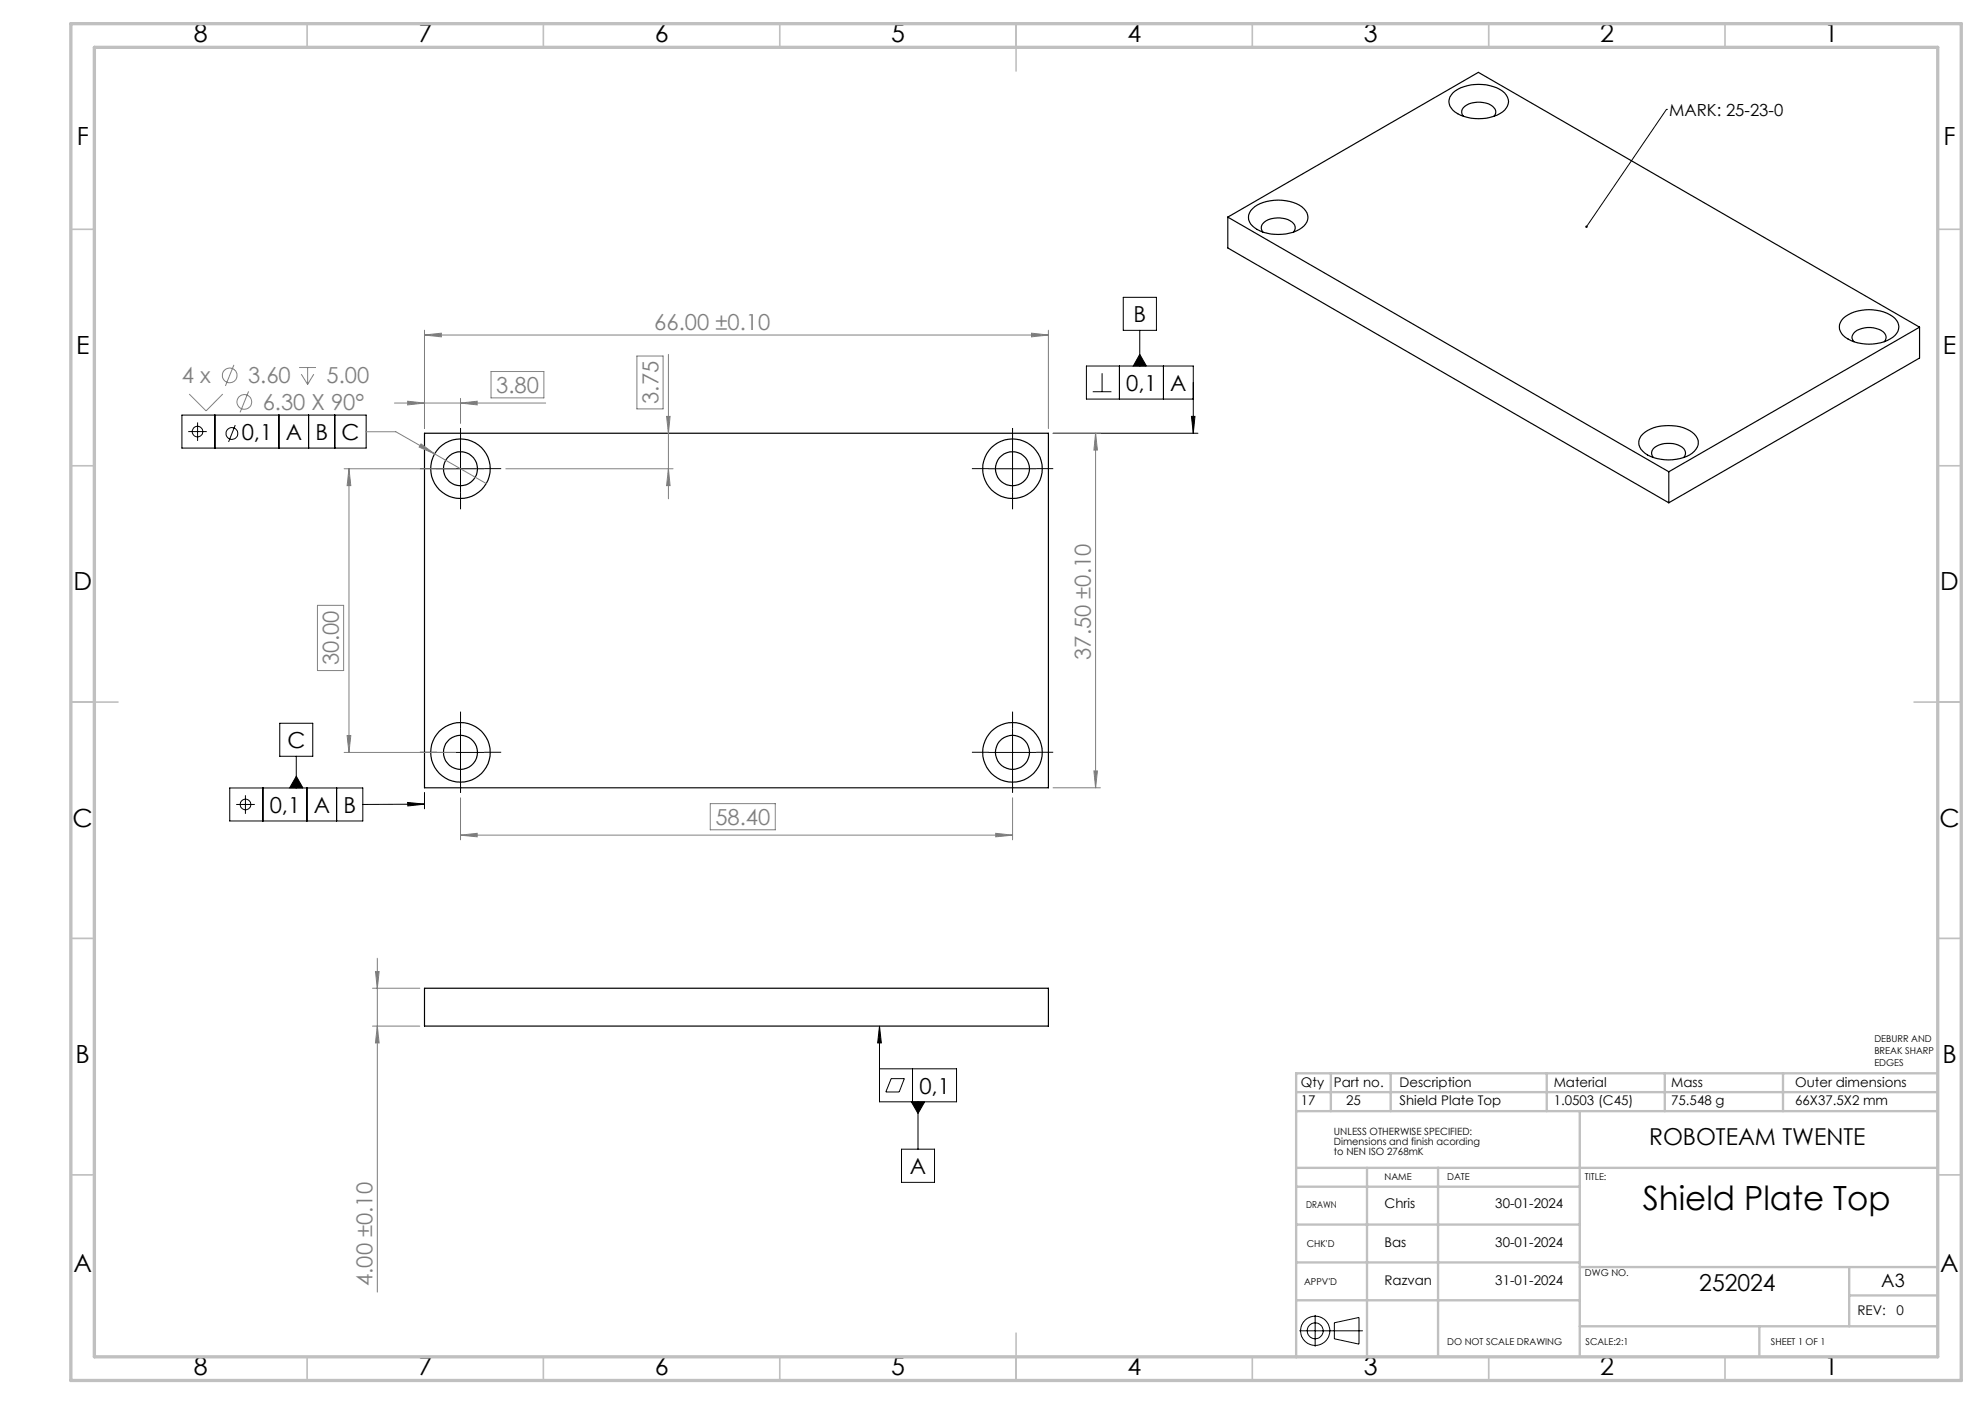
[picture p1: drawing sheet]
<svg xmlns="http://www.w3.org/2000/svg" width="420mm" height="297mm" viewBox="0 0 420 297" stroke-linecap="round" stroke-linejoin="round" font-family="sans-serif">
<g fill="none" stroke="#000" stroke-width=".25">
<path d="M307.4 19.6a9.2 9.2 0 0 1 10.9 0 2.64 2.64 0 0 1-1 4.5 9.4 9.4 0 0 1-9.9-.8 2.41 2.41 0 0 1 0-3.7zM309.6 24.6a1.46 1.46 0 0 1 .7-2.4 5.2 5.2 0 0 1 5.8 .6 1.25 1.25 0 0 1 0 1.8M259.8 45.9l93.3 53.9M259.8 45.9l53-30.6 93.4 53.9M259.8 45.9v6.6l93.3 53.9M265 44.2a8.8 8.8 0 0 1 7.9-1.6 4.4 4.4 0 0 1 3.9 3.4 3.9 3.9 0 0 1-3.2 3.1 9.2 9.2 0 0 1-8.6-1.3 2.37 2.37 0 0 1 0-3.6zM267.2 49.1a1.5 1.5 0 0 1 .7-2.4 5.2 5.2 0 0 1 5.8 .6 1.34 1.34 0 0 1 0 1.8M390 67.3a9.1 9.1 0 0 1 10.9 0 2.61 2.61 0 0 1-1 4.4 9.2 9.2 0 0 1-9.9-.7 2.44 2.44 0 0 1 0-3.7zM392.3 72.3a1.46 1.46 0 0 1 .6-2.4 5.2 5.2 0 0 1 5.8 .6 1.34 1.34 0 0 1 0 1.8M406.2 69.2l-53.1 30.6M406.2 69.2v6.5l-53.1 30.7M89.8 91.6h132v75h-132z"/>
<path d="M347.6 91.8a9.2 9.2 0 0 1 10.9 0 2.49 2.49 0 0 1-.5 4.1 9.5 9.5 0 0 1-9.9 0 2.48 2.48 0 0 1-.5-4.1zM349.8 96.8a1.47 1.47 0 0 1 .7-2.4 5.3 5.3 0 0 1 5.8 .6 1.34 1.34 0 0 1 0 1.8M353.1 99.8v6.6M89.8 209.1h132v8h-132z"/>
<circle cx="97.4" cy="99.1" r="6.3"/>
<circle cx="97.4" cy="99.2" r="3.6"/>
<circle cx="214.2" cy="99.1" r="6.3"/>
<circle cx="214.2" cy="99.2" r="3.6"/>
<circle cx="97.4" cy="159.2" r="6.3"/>
<circle cx="97.4" cy="159.2" r="3.6"/>
<circle cx="214.2" cy="159.2" r="6.3"/>
<circle cx="214.2" cy="159.2" r="3.6"/>
</g>
<g fill="none" stroke="#808080" stroke-width=".21">
<path d="M49.5 77.2l-1.8 4.4M63.3 77.7h3.6M63.7 79.2l1.4 2.1M65.1 77.7v3.6M66.4 79.2l-1.3 2.1M89.8 70.9l3.6-.4v.8zM89.8 69.8v20.9M89.8 70.9h132M103.9 78.6h11.2v5.6h-11.2zM134.8 75.3h5.5v11.2h-5.5zM141.4 75v30.5M218.3 70.5l3.5 .4-3.5 .4z"/>
<path d="M221.8 69.8v20.9M40 83.4l3.6 3.5 3.5-3.5M52.6 82.8l-1.8 4.4M72.8 99.2h23.6M73.8 99.2v60M73.8 99.2l.4 3.5h-.8zM77.4 91.3h6.3l19.2 11M83.5 85.3h32M86.3 84.9l3.5 .4-3.5 .4zM89.1 93.9l2.9 2.1-3.3-1.4zM97.4 85.3l3.6-.4v.8zM97.4 84.3v5.3"/>
<path d="M107 99.2h35.4M141 88.1h.8l-.4 3.5zM141.4 99.2l.4 3.5h-.8zM222.8 91.6h10M231.8 91.6l.4 3.6h-.7zM231.8 91.6v75M67.2 128.1h5.5v13.7h-5.5zM72.8 159.2h23.6M73.4 155.6h.8l-.4 3.6zM97.4 176.7l3.6-.4v.7zM97.4 168.8v8.9M97.4 176.7h116.8"/>
<path d="M150.3 170h13.7v5.5h-13.7zM210.7 176.3l3.5 .4-3.5 .3zM214.2 168.8v8.9M222.8 166.6h10M231.5 163.1h.7l-.4 3.5zM78.8 217.1h10M78.8 209.1h10M79.4 205.5h.8l-.4 3.6zM79.8 217.1l.4 3.5h-.8zM79.8 202.7v70.6"/>
<circle cx="48.6" cy="79.4" r="1.56"/>
<circle cx="51.7" cy="85" r="1.56"/>
</g>
<g fill="none" stroke="#000" stroke-width=".21">
<path d="M352.6 23.1h.1M352.6 23.1l-16.9 24.9M233.2 78.9v4M236.9 77.4v7M237.7 62.9h7v7h-7zM241.2 69.9v7.5M241.2 75l1.4 2.4h-2.8zM246.2 77.4v7M38.5 87.8h39v7h-39zM39.8 91.3h3.9M41.8 89.4v3.9M45.5 87.8v7"/>
<path d="M49.8 89.9l-1.4 3.6M59 87.8v7M65.3 87.8v7M70.8 87.8v7M92.4 99.2h10M97.4 94.2v9.9M209.2 99.2h10M214.2 94.2v9.9M222.8 91.6h30.7M231.2 82.9h4M252.1 88.1h.7l-.3 3.5zM252.5 84.4h-22.6v-7h22.6v14.2"/>
<path d="M59.2 153h7v7h-7zM62.7 160v6.7M92.4 159.2h10M97.4 154.2v9.9M209.2 159.2h10M214.2 154.2v9.9M48.6 166.7h28.2v7h-28.2zM50 170.2h3.9M51.9 168.2v4M55.6 166.7v7M62.7 164.2l1.4 2.5h-2.8zM64.9 166.7v7"/>
<path d="M71.2 166.7v7M86.3 169.8l3.5 .3-3.5 .4zM89.8 170.1l-13 .1M89.8 167.6v3.5M186.1 217.1v16h16.3v-7h-16.3M186.1 217.1l.4 3.5h-.8zM188.6 228.2h2.7l-1 2.8h-2.9zM192.8 233.1h2.9l-1.5 2.4zM193.1 226.1v7M194.2 233.1v10M190.7 243.1h7v7h-7zM278.3 278.2v6.7"/>
<path d="M282.3 279.8l5.2-1.1v5.6l-5.2-1.1zM274.9 281.5h13.5"/>
<circle cx="41.8" cy="91.3" r="1.12"/>
<circle cx="49.1" cy="91.7" r="1.25"/>
<circle cx="51.9" cy="170.2" r="1.12"/>
<circle cx="278.3" cy="281.5" r="3.1"/>
<circle cx="278.3" cy="281.5" r="1.68"/>
</g>
<g fill="none" stroke="#000" stroke-width=".21" stroke-dasharray="15.2 1.3 1.3 1.3" stroke-linecap="butt">
<path d="M92.4 99.1h-3.6M97.4 94.1v-3.6M102.4 99.1h3.6M209.2 99.1h-3.6M214.2 94.1v-3.6M219.2 99.1h3.6M97.4 104.1v3.6M214.2 104.1v3.6M92.4 159.1h-3.6M97.4 154.1v-3.6M102.4 159.1h3.6M209.2 159.1h-3.6"/>
<path d="M214.2 154.1v-3.6M219.2 159.1h3.6M97.4 164.1v3.6M214.2 164.1v3.6"/>
</g>
<g fill="none" stroke="#c0c0c0" stroke-width=".35">
<path d="M65 5v5M115 5v5M165 5v5M215 5v10M265 5v5M315 5v5M365 5v5M15 48.5h5M410 48.5h5M15 98.5h5M410 98.5h5M15 148.5h10"/>
<path d="M405 148.5h10M15 198.5h5M410 198.5h5M15 248.5h5M410 248.5h5M65 287v5M115 287v5M165 287v5M215 282v10M265 287v5M315 287v5M365 287v5"/>
</g>
<g fill="none" stroke="#c0c0c0" stroke-width=".5">
<path d="M274.2 231h135.8M274.2 235.1h135.8M281.6 227v8.1M294.3 227v8.1M327.3 227v8.1M334.3 235.1v51.9M352.2 227v8.1M377.3 227v8.1M410 227h-135.8v60.2M274.2 247h135.8M274.2 251h60.1M274.2 259h60.1"/>
<path d="M289.2 247v40M304.3 247v40M274.2 267h60.1M274.2 275.1h60.1M334.3 268h75.7M391.3 268v12.6M391.3 274h18.7M334.3 280.6h75.7M372.3 280.6v6.4"/>
</g>
<path d="M15 5h400v287h-400zM20 10h390v277h-390z" fill="none" stroke="#c0c0c0" stroke-width=".7"/>
<g fill="#000">
<path d="M335.5 47.8a.26 .26 0 0 1 .4 0 .26 .26 0 0 1 0 .3 .26 .26 0 0 1-.4 .1l.2-.2-.2 .2z"/>
<path d="M252.1 88.1h.7l-.3 3.5zM86.3 169.8l3.5 .3-3.5 .4zM241.2 75l1.4 2.4h-2.8zM62.7 164.2l1.4 2.5h-2.8zM186.1 217.1l.4 3.5h-.8zM192.8 233.1l1.4 2.4 1.5-2.4z"/>
</g>
<g fill="#808080">
<path d="M218.3 70.5l3.5 .4-3.5 .4zM89.8 70.9l3.6-.4v.8zM97.4 85.3l3.6-.4v.8zM86.3 84.9l3.5 .4-3.5 .4z"/>
<path d="M89.1 93.9l-.4 .7 3.3 1.4zM97.4 176.7l3.6-.4v.7zM210.7 176.3l3.5 .4-3.5 .3z"/>
<path d="M141.4 99.2l.4 3.5h-.8zM141 88.1h.8l-.4 3.5zM79.8 217.1l.4 3.5h-.8zM79.4 205.5h.8l-.4 3.6z"/>
<path d="M231.8 91.6l.4 3.6h-.7zM231.5 163.1h.7l-.4 3.5zM73.8 99.2l.4 3.5h-.8zM73.4 155.6h.8l-.4 3.6z"/>
</g>
<text font-size="7.1" x="347.6" y="256">Shield Plate Top</text>
<g font-size="5.3">
<text x="41" y="8.9">8</text>
<text x="88.5" y="8.9">7</text>
<text x="138.5" y="8.9">6</text>
<text x="188.5" y="8.9">5</text>
<text x="238.5" y="8.9">4</text>
<text x="288.5" y="8.9">3</text>
<text x="338.5" y="8.9">2</text>
<text x="386" y="8.9">1</text>
<text x="16.2" y="30.7">F</text>
<text x="411.2" y="30.7">F</text>
<text x="16.1" y="74.9">E</text>
<text x="411.1" y="74.9">E</text>
<text x="15.5" y="124.9">D</text>
<text x="410.5" y="124.9">D</text>
<text x="15.4" y="174.9">C</text>
<text x="410.4" y="174.9">C</text>
<text x="16" y="224.9">B</text>
<text x="411" y="224.9">B</text>
<text x="15.5" y="269.2">A</text>
<text x="410.5" y="269.2">A</text>
<text x="41" y="290.9">8</text>
<text x="88.5" y="290.9">7</text>
<text x="138.5" y="290.9">6</text>
<text x="188.5" y="290.9">5</text>
<text x="238.5" y="290.9">4</text>
<text x="288.5" y="290.9">3</text>
<text x="338.5" y="290.9">2</text>
<text x="386" y="290.9">1</text>
</g>
<g font-size="4.9">
<text x="348.9" y="242.3">ROBOTEAM TWENTE</text>
<text x="359.5" y="273">252024</text>
</g>
<g font-size="4.7" fill="#808080">
<text x="138.4" y="69.8">66.00 ±0.10</text>
<text x="38.5" y="81.1">4 x</text>
<text x="52.5" y="81.1">3.60</text>
<text x="69.1" y="81.1">5.00</text>
<text x="105" y="83.1">3.80</text>
<text x="55.6" y="86.7">6.30 X 90°</text>
<text x="139.3" y="85.4" transform="rotate(-90 139.3 85.4)">3.75</text>
<text x="71.7" y="140.7" transform="rotate(-90 71.7 140.7)">30.00</text>
<text x="230.8" y="139.6" transform="rotate(-90 230.8 139.6)">37.50 ±0.10</text>
<text x="151.4" y="174.5">58.40</text>
<text x="78.8" y="272" transform="rotate(-90 78.8 272)">4.00 ±0.10</text>
</g>
<g font-size="4.7">
<text x="239.8" y="68.1">B</text>
<text x="238.3" y="82.7">0,1</text>
<text x="247.6" y="82.7">A</text>
<text x="51.1" y="93">0,1</text>
<text x="60.4" y="93">A</text>
<text x="66.7" y="93">B</text>
<text x="72.3" y="93">C</text>
<text x="60.8" y="158.2">C</text>
<text x="57.1" y="171.9">0,1</text>
<text x="66.4" y="171.9">A</text>
<text x="72.7" y="171.9">B</text>
<text x="194.5" y="231.3">0,1</text>
<text x="192.5" y="248.4">A</text>
</g>
<text font-size="3.9" x="398.1" y="272.3">A3</text>
<text font-size="3.5" x="353.2" y="24.5">MARK: 25-23-0</text>
<g font-size="2.8">
<text x="275.2" y="230">Qty</text>
<text x="275.2" y="233.8">17</text>
<text x="282.2" y="230">Part no.</text>
<text x="284.8" y="233.8">25</text>
<text x="296.1" y="230">Description</text>
<text x="296.1" y="233.8">Shield Plate Top</text>
<text x="328.7" y="230">Material</text>
<text x="328.7" y="233.8">1.0503 (C45)</text>
<text x="353.6" y="233.8">75.548 g</text>
<text x="353.6" y="230">Mass</text>
<text x="379.8" y="230">Outer dimensions</text>
<text x="379.8" y="233.8">66X37.5X2 mm</text>
<text x="293" y="255.5">Chris</text>
<text x="316.4" y="255.5">30-01-2024</text>
<text x="293" y="263.8">Bas</text>
<text x="316.4" y="263.8">30-01-2024</text>
<text x="293" y="271.9">Razvan</text>
<text x="316.4" y="271.9">31-01-2024</text>
<text x="393" y="278.1">REV:</text>
<text x="401.3" y="278.1">0</text>
</g>
<g font-size="2.1">
<text x="282.2" y="240.1">UNLESS OTHERWISE SPECIFIED:</text>
<text x="282.2" y="242.2">Dimensions and finish acording</text>
<text x="282.2" y="244.3">to NEN ISO 2768mK</text>
</g>
<g font-size="2">
<text x="396.6" y="220.5">DEBURR AND</text>
<text x="396.6" y="223">BREAK SHARP</text>
<text x="396.6" y="225.5">EDGES</text>
<text x="293" y="249.5">NAME</text>
<text x="306.2" y="249.5">DATE</text>
<text x="335.4" y="249.5">TITLE:</text>
<text x="276.4" y="255.5">DRAWN</text>
<text x="276.5" y="263.8">CHK'D</text>
<text x="275.9" y="271.9">APPV'D</text>
<text x="335.4" y="270">DWG NO.</text>
<text x="306.2" y="284.5">DO NOT SCALE DRAWING</text>
<text x="335.5" y="284.5">SCALE:2:1</text>
<text x="374.7" y="284.5">SHEET 1 OF 1</text>
</g>
</svg>
